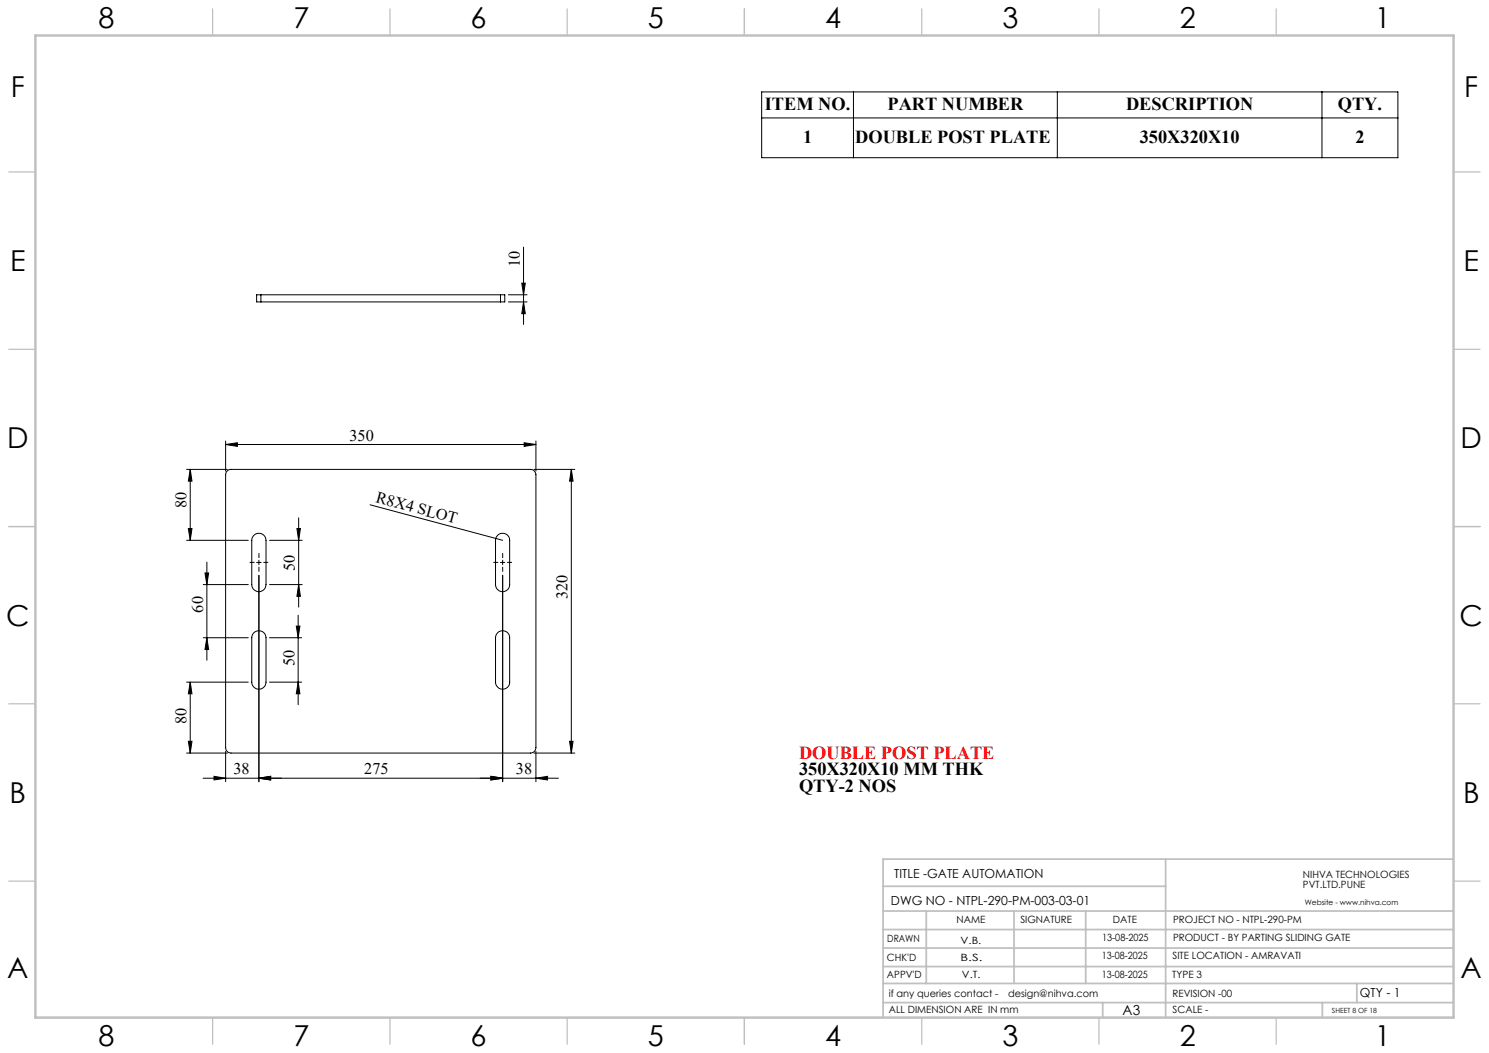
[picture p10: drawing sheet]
<svg xmlns="http://www.w3.org/2000/svg" width="420mm" height="297mm" viewBox="0 0 420 297" stroke-linecap="round" stroke-linejoin="round" font-family="sans-serif">
<g fill="none" stroke="#000" stroke-width=".28">
<path d="M214.8 25.9h179.5v18.6h-179.5zM214.8 33.3h179.5M240.7 25.9v18.6M298.2 25.9v18.6M372.9 25.9v18.6M147.2 79.9h1l-.5 3.2zM147.7 69.7v21.8M73.6 83.1h-1.2v2.1h1.2M73.6 83.1v2.1M73.6 83.1h67.6M73.6 85.2h67.6M141.2 83.1h1.2v2.1h-1.2"/>
<path d="M141.2 83.1v2.1M143.4 83.1h5.3M143.4 85.2h5.3M147.7 85.2l.5 3.3h-1zM52.6 132.4h11.5M53.7 132.4v20M53.7 132.4l.5 3.3h-1.1zM63.6 125.4l3.4-.5v1zM63.6 124.4v8.5M63.6 125.4h87.6M64.1 132.8l1.1-.4h84.4a1.51 1.51 0 0 1 1.6 1.5v77a1.57 1.57 0 0 1-1.6 1.5h-84.4a1.57 1.57 0 0 1-1.6-1.5v-77zM147.8 124.9l3.4 .5-3.4 .5z"/>
<path d="M150.6 132.4h11.5M151.2 124.4v8.5M161.1 132.4v80M161.1 132.4l.5 3.3h-.9zM52.6 152.4h17.4M53.1 149.1h1.1l-.5 3.3zM58.3 158.5v27.7M71.7 150.9a2.01 2.01 0 0 1 2.1-.3 2.01 2.01 0 0 1 1.2 1.8v12.5a2.01 2.01 0 0 1-2 2 2.01 2.01 0 0 1-2-2v-12.5l.2-.8zM72.4 158.6h1.3M73 158v1.3M76 152.4h9.2M83.7 149.1h1l-.5 3.3z"/>
<path d="M84.2 146v25.2M104.4 142.4l37.4 10M140.4 150.9a1.98 1.98 0 0 1 2.2-.3 1.98 1.98 0 0 1 1.2 1.8v12.5a1.99 1.99 0 0 1-2 2 1.99 1.99 0 0 1-2-2v-12.5l.1-.8zM141.1 158.6h1.3M141.8 158v1.3M57.3 164.9h12.7M57.3 179.9h12.7M57.8 161.6h1l-.5 3.3zM58.3 179.9l.5 3.3h-1zM71.7 178.4a2.03 2.03 0 0 1 2.1-.3 2.03 2.03 0 0 1 1.2 1.8v12.5a2.01 2.01 0 0 1-2 2 2.01 2.01 0 0 1-2-2v-12.5l.2-.8zM73 162.3v58.2M76 164.9h9.2"/>
<path d="M76 179.9h9.1M83.6 176.6h1l-.5 3.3zM84.1 173.5v25.3M84.2 164.9l.5 3.3h-1zM140.4 178.4a2 2 0 0 1 2.2-.3 2 2 0 0 1 1.2 1.8v12.5a1.99 1.99 0 0 1-2 2 1.99 1.99 0 0 1-2-2v-12.5l.1-.8zM141.8 162.3v58.2M52.6 192.4h17.4M53.7 192.4v20M53.7 192.4l.5 3.3h-1.1zM76 192.4h9.1M84.1 192.4l.5 3.3h-1zM52.6 212.4h11.5"/>
<path d="M53.1 209.1h1.1l-.5 3.3zM57.3 219.5h100.2M60.4 219l3.2 .5-3.2 .5zM63.6 211.9v8.6M73 219.5l3.3-.5v1zM138.5 219l3.3 .5-3.3 .5zM150.6 212.4h11.5M151.2 219.5l3.2-.5v1zM151.2 211.9v8.6M160.7 209.1h.9l-.5 3.3z"/>
</g>
<path d="M71.8 158.6h-1.4M73 159.9v1.4M73 157.4v-1.4M74.3 158.6h1.4M140.5 158.6h-1.3M141.8 159.9v1.4M141.8 157.4v-1.4M143 158.6h1.4" fill="none" stroke="#000" stroke-width=".28" stroke-dasharray="15.2 1.3 1.3 1.3" stroke-linecap="butt"/>
<g fill="none" stroke="#c0c0c0" stroke-width=".35">
<path d="M60 2.5v7.5M110 2.5v7.5M160 2.5v7.5M210 2.5v7.5M260 2.5v7.5M310 2.5v7.5M360 2.5v7.5M2.5 48.5h7.5M410 48.5h7.5M2.5 98.5h7.5M410 98.5h7.5M2.5 148.5h7.5"/>
<path d="M410 148.5h7.5M2.5 198.5h7.5M410 198.5h7.5M2.5 248.5h7.5M410 248.5h7.5M60 287v7.5M110 287v7.5M160 287v7.5M210 287v7.5M260 287v7.5M310 287v7.5M360 287v7.5"/>
</g>
<g fill="none" stroke="#c0c0c0" stroke-width=".5">
<path d="M249.1 257h160.9M249.1 250h79.7M261.3 257v20.4M286 257v20.4M306.2 257v20.4M328.8 242.3v44.7M410 242.3h-160.9v44.7M249.1 272.6h160.9M249.1 267.4h160.9M249.1 262.2h160.9M249.1 277.4h160.9M382.7 277.4v5.4"/>
<path d="M249.1 282.8h160.9M311 282.8v4.2M373 282.8v4.2"/>
</g>
<path d="M10 10h400v277h-400z" fill="none" stroke="#c0c0c0" stroke-width=".7"/>
<g fill="#000">
<path d="M147.7 85.2l.5 3.3h-1zM147.2 79.9h1l-.5 3.2z"/>
<path d="M53.7 132.4l.5 3.3h-1.1zM53.1 149.1h1.1l-.5 3.3zM83.7 149.1h1l-.5 3.3zM84.2 164.9l.5 3.3h-1zM57.8 161.6h1l-.5 3.3zM58.3 179.9l.5 3.3h-1zM83.6 176.6h1l-.5 3.3zM84.1 192.4l.5 3.3h-1zM53.7 192.4l.5 3.3h-1.1zM53.1 209.1h1.1l-.5 3.3zM161.1 132.4l.5 3.3h-.9zM160.7 209.1h.9l-.5 3.3z"/>
<path d="M63.6 125.4l3.4-.5v1zM147.8 124.9l3.4 .5-3.4 .5zM60.4 219l3.2 .5-3.2 .5zM73 219.5l3.3-.5v1zM138.5 219l3.3 .5-3.3 .5zM151.2 219.5l3.2-.5v1z"/>
<path d="M73 219.5l3.3-.5v1zM138.5 219l3.3 .5-3.3 .5z"/>
</g>
<g font-size="8.1">
<text x="27.8" y="8">8</text>
<text x="82.8" y="8">7</text>
<text x="132.8" y="8">6</text>
<text x="182.8" y="8">5</text>
<text x="232.8" y="8">4</text>
<text x="282.8" y="8">3</text>
<text x="332.8" y="8">2</text>
<text x="387.8" y="8">1</text>
<text x="3" y="27.2">F</text>
<text x="413" y="27.2">F</text>
<text x="2.8" y="76.5">E</text>
<text x="412.8" y="76.5">E</text>
<text x="2" y="126.5">D</text>
<text x="412" y="126.5">D</text>
<text x="1.7" y="176.5">C</text>
<text x="411.7" y="176.5">C</text>
<text x="2.7" y="226.5">B</text>
<text x="412.7" y="226.5">B</text>
<text x="2" y="275.7">A</text>
<text x="412" y="275.7">A</text>
<text x="27.8" y="295">8</text>
<text x="82.8" y="295">7</text>
<text x="132.8" y="295">6</text>
<text x="182.8" y="295">5</text>
<text x="232.8" y="295">4</text>
<text x="282.8" y="295">3</text>
<text x="332.8" y="295">2</text>
<text x="387.8" y="295">1</text>
</g>
<g font-size="5.2">
<text x="215.7" y="31.1">ITEM NO.</text>
<text x="250.3" y="31.1">PART NUMBER</text>
<text x="317.6" y="31.1">DESCRIPTION</text>
<text x="377.4" y="31.1">QTY.</text>
<text x="226.5" y="40.4">1</text>
<text x="241.2" y="40.4">DOUBLE POST PLATE</text>
<text x="321.5" y="40.4">350X320X10</text>
<text x="382.3" y="40.4">2</text>
<text x="225.4" y="218.6">350X320X10 MM THK</text>
<text x="225.4" y="223.3">QTY-2 NOS</text>
</g>
<text font-size="5.2" fill="#f00" x="225.4" y="214">DOUBLE POST PLATE</text>
<g font-size="4.6">
<text x="146.6" y="75.4" transform="rotate(-90 146.6 75.4)">10</text>
<text x="98.6" y="124.3">350</text>
<text x="52.6" y="143.3" transform="rotate(-90 52.6 143.3)">80</text>
<text x="105.8" y="141.6" transform="rotate(15 105.8 141.6)">R8X4 SLOT</text>
<text x="83.2" y="161" transform="rotate(-90 83.2 161)">50</text>
<text x="57.3" y="172.8" transform="rotate(-90 57.3 172.8)">60</text>
<text x="160.1" y="169" transform="rotate(-90 160.1 169)">320</text>
<text x="83" y="187.8" transform="rotate(-90 83 187.8)">50</text>
<text x="52.6" y="204.3" transform="rotate(-90 52.6 204.3)">80</text>
<text x="65.9" y="218.4">38</text>
<text x="102.8" y="218.4">275</text>
<text x="145.5" y="218.4">38</text>
</g>
<text font-size="3.9" x="316.7" y="286.4">A3</text>
<g font-size="3.5">
<text x="252.2" y="247.7">TITLE -GATE AUTOMATION</text>
<text x="251.3" y="255.1">DWG NO - NTPL-290-PM-003-03-01</text>
<text x="383.6" y="281.1">QTY - 1</text>
</g>
<g font-size="2.8">
<text x="367.5" y="247.7">NIHVA TECHNOLOGIES</text>
<text x="367.5" y="250.5">PVT.LTD.PUNE</text>
<text x="269.8" y="260.4">NAME</text>
<text x="287.8" y="260.4">SIGNATURE</text>
<text x="313.9" y="260.5">DATE</text>
<text x="330.9" y="260.5">PROJECT NO - NTPL-290-PM</text>
<text x="250.3" y="265.7">DRAWN</text>
<text x="270.9" y="266.1">V.B.</text>
<text x="310.9" y="265.5">13-08-2025</text>
<text x="330.9" y="265.5">PRODUCT - BY PARTING SLIDING GATE</text>
<text x="250.2" y="271.1">CHK'D</text>
<text x="250.2" y="275.8">APPV'D</text>
<text x="270.9" y="271.1">B.S.</text>
<text x="271.3" y="275.8">V.T.</text>
<text x="310.8" y="270.6">13-08-2025</text>
<text x="310.8" y="275.8">13-08-2025</text>
<text x="330.7" y="275.8">TYPE 3</text>
<text x="330.7" y="270.6">SITE LOCATION - AMRAVATI</text>
<text x="250.7" y="281.1">if any queries contact -</text>
<text x="284.3" y="281.1">design@nihva.com</text>
<text x="330.7" y="281.1">REVISION -00</text>
<text x="250.7" y="285.6">ALL DIMENSION ARE IN mm</text>
<text x="330.7" y="285.6">SCALE -</text>
</g>
<text font-size="2.1" x="368.1" y="255.1">Website - www.nihva.com</text>
<text font-size="2" x="375.7" y="285.6">SHEET 8 OF 18</text>
</svg>
